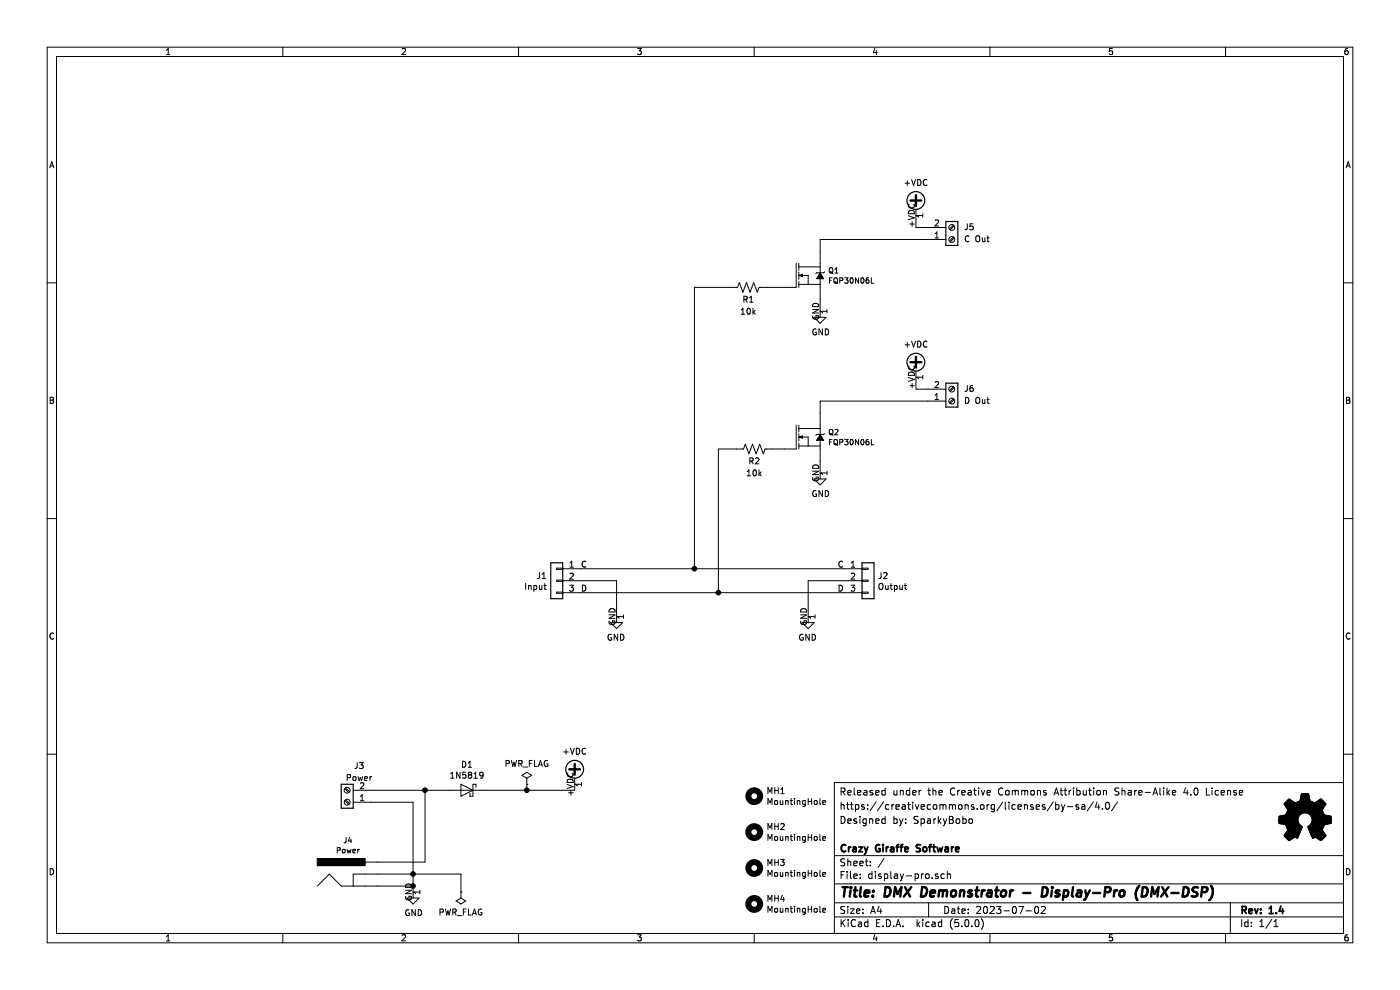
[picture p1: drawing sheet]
EESchema Schematic File Version 4
LIBS:display-pro-cache
EELAYER 26 0
EELAYER END
$Descr A4 11693 8268
encoding utf-8
Sheet 1 1
Title "DMX Demonstrator - Display-Pro (DMX-DSP)"
Date "2023-07-02"
Rev "1.4"
Comp "Crazy Giraffe Software"
Comment1 ""
Comment2 "Designed by: SparkyBobo"
Comment3 "https://creativecommons.org/licenses/by-sa/4.0/"
Comment4 "Released under the Creative Commons Attribution Share-Alike 4.0 License"
$EndDescr
$Comp
L Connector:Screw_Terminal_01x02 J5
U 1 1
P 7950 2000
F 0 "J5" H 8050 1900 50  0000 L CNN
F 1 "C Out" H 8050 2000 50  0000 L CNN
F 2 "Connector_Phoenix_MSTB:PhoenixContact_MSTBA_2,5_2-G-5,08_1x02_P5.08mm_Horizontal" H 7950 2000 50  0001 C CNN
F 3 "~" H 7950 2000 50  0001 C CNN
	1    7950 2000
	1    0    0    1   
$EndComp
$Comp
L Connector_Generic:Conn_01x03 J1
U 1 1
P 4650 4850
F 0 "J1" H 4730 4892 50  0000 L CNN
F 1 "Input" H 4730 4801 50  0000 L CNN
F 2 "Connector_PinHeader_2.54mm:PinHeader_1x03_P2.54mm_Horizontal" H 4650 4850 50  0001 C CNN
F 3 "~" H 4650 4850 50  0001 C CNN
	1    4650 4850
	-1   0    0    -1  
$EndComp
$Comp
L power:GND #PWR0101
U 1 1
P 5150 5150
F 0 "#PWR0101" H 5150 4900 50  0001 C CNN
F 1 "GND" H 5155 4977 50  0000 C CNN
F 2 "" H 5150 5150 50  0001 C CNN
F 3 "" H 5150 5150 50  0001 C CNN
	1    5150 5150
	-1   0    0    -1  
$EndComp
Text Label 4850 4950 0    50   ~ 0
D
Text Label 4850 4750 0    50   ~ 0
C
$Comp
L Connector:Screw_Terminal_01x02 J3
U 1 1
P 2900 6700
F 0 "J3" H 2800 6400 50  0000 C CNN
F 1 "Power" H 2800 6500 50  0000 C CNN
F 2 "Connector_Phoenix_MSTB:PhoenixContact_MSTBA_2,5_2-G-5,08_1x02_P5.08mm_Horizontal" H 2900 6700 50  0001 C CNN
F 3 "~" H 2900 6700 50  0001 C CNN
	1    2900 6700
	-1   0    0    1   
$EndComp
$Comp
L Diode:1N5819 D1
U 1 1
P 3900 6600
F 0 "D1" H 3900 6816 50  0000 C CNN
F 1 "1N5819" H 3900 6725 50  0000 C CNN
F 2 "Diode_THT:D_DO-41_SOD81_P10.16mm_Horizontal" H 3900 6425 50  0001 C CNN
F 3 "http://www.vishay.com/docs/88525/1n5817.pdf" H 3900 6600 50  0001 C CNN
	1    3900 6600
	-1   0    0    -1  
$EndComp
Wire Wire Line
	3100 6700 3450 6700
$Comp
L power:GND #PWR0103
U 1 1
P 3450 7450
F 0 "#PWR0103" H 3450 7200 50  0001 C CNN
F 1 "GND" H 3455 7277 50  0000 C CNN
F 2 "" H 3450 7450 50  0001 C CNN
F 3 "" H 3450 7450 50  0001 C CNN
	1    3450 7450
	1    0    0    -1  
$EndComp
$Comp
L power:PWR_FLAG #FLG0102
U 1 1
P 4400 6550
F 0 "#FLG0102" H 4400 6625 50  0001 C CNN
F 1 "PWR_FLAG" H 4400 6723 50  0000 C CNN
F 2 "" H 4400 6550 50  0001 C CNN
F 3 "~" H 4400 6550 50  0001 C CNN
	1    4400 6550
	1    0    0    -1  
$EndComp
Wire Wire Line
	4400 6550 4400 6600
Connection ~ 4400 6600
$Comp
L Device:R_US R1
U 1 1
P 6250 2400
F 0 "R1" V 6350 2400 50  0000 C CNN
F 1 "10k" V 6450 2400 50  0000 C CNN
F 2 "Resistor_THT:R_Axial_DIN0207_L6.3mm_D2.5mm_P10.16mm_Horizontal" V 6290 2390 50  0001 C CNN
F 3 "~" H 6250 2400 50  0001 C CNN
	1    6250 2400
	0    1    1    0   
$EndComp
$Comp
L power:GND #PWR0104
U 1 1
P 6850 2600
F 0 "#PWR0104" H 6850 2350 50  0001 C CNN
F 1 "GND" H 6855 2427 50  0000 C CNN
F 2 "" H 6850 2600 50  0001 C CNN
F 3 "" H 6850 2600 50  0001 C CNN
	1    6850 2600
	1    0    0    -1  
$EndComp
Wire Wire Line
	6850 2100 6850 2000
$Comp
L Device:R_US R2
U 1 1
P 6300 3750
F 0 "R2" V 6400 3750 50  0000 C CNN
F 1 "10k" V 6500 3750 50  0000 C CNN
F 2 "Resistor_THT:R_Axial_DIN0207_L6.3mm_D2.5mm_P10.16mm_Horizontal" V 6340 3740 50  0001 C CNN
F 3 "~" H 6300 3750 50  0001 C CNN
	1    6300 3750
	0    1    1    0   
$EndComp
$Comp
L power:GND #PWR0105
U 1 1
P 6850 3950
F 0 "#PWR0105" H 6850 3700 50  0001 C CNN
F 1 "GND" H 6855 3777 50  0000 C CNN
F 2 "" H 6850 3950 50  0001 C CNN
F 3 "" H 6850 3950 50  0001 C CNN
	1    6850 3950
	1    0    0    -1  
$EndComp
Wire Wire Line
	6550 3750 6450 3750
Wire Wire Line
	6150 3750 6000 3750
Wire Wire Line
	6850 3450 6850 3350
Wire Wire Line
	4850 4850 5150 4850
Wire Wire Line
	3450 7300 3850 7300
Wire Wire Line
	4800 6600 4800 6550
Wire Wire Line
	4400 6600 4800 6600
Wire Wire Line
	5150 5150 5150 4850
$Comp
L Connector_Generic:Conn_01x03 J2
U 1 1
P 7250 4850
F 0 "J2" H 7330 4892 50  0000 L CNN
F 1 "Output" H 7330 4801 50  0000 L CNN
F 2 "Connector_PinHeader_2.54mm:PinHeader_1x03_P2.54mm_Horizontal" H 7250 4850 50  0001 C CNN
F 3 "~" H 7250 4850 50  0001 C CNN
	1    7250 4850
	1    0    0    -1  
$EndComp
Text Label 7050 4950 2    50   ~ 0
D
Text Label 7050 4750 2    50   ~ 0
C
Wire Wire Line
	7050 4850 6750 4850
Wire Wire Line
	4850 4950 6000 4950
Wire Wire Line
	6750 4850 6750 5150
$Comp
L power:GND #PWR0107
U 1 1
P 6750 5150
F 0 "#PWR0107" H 6750 4900 50  0001 C CNN
F 1 "GND" H 6755 4977 50  0000 C CNN
F 2 "" H 6750 5150 50  0001 C CNN
F 3 "" H 6750 5150 50  0001 C CNN
	1    6750 5150
	-1   0    0    -1  
$EndComp
Wire Wire Line
	6000 3750 6000 4950
Connection ~ 6000 4950
Wire Wire Line
	6000 4950 7050 4950
$Comp
L Connector:Screw_Terminal_01x02 J6
U 1 1
P 7950 3350
F 0 "J6" H 8050 3250 50  0000 L CNN
F 1 "D Out" H 8050 3350 50  0000 L CNN
F 2 "Connector_Phoenix_MSTB:PhoenixContact_MSTBA_2,5_2-G-5,08_1x02_P5.08mm_Horizontal" H 7950 3350 50  0001 C CNN
F 3 "~" H 7950 3350 50  0001 C CNN
	1    7950 3350
	1    0    0    1   
$EndComp
Wire Wire Line
	7750 1900 7650 1900
Wire Wire Line
	7650 1900 7650 1800
Wire Wire Line
	7750 3250 7650 3250
Wire Wire Line
	7650 3250 7650 3150
Wire Wire Line
	3850 7450 3850 7300
Wire Wire Line
	4850 4750 5800 4750
Wire Wire Line
	5800 2400 5800 4750
Connection ~ 5800 4750
Wire Wire Line
	5800 4750 7050 4750
Wire Wire Line
	4050 6600 4400 6600
$Comp
L Mechanical:MountingHole MH1
U 1 1
P 6300 6650
F 0 "MH1" H 6400 6696 50  0000 L CNN
F 1 "MountingHole" H 6400 6605 50  0000 L CNN
F 2 "MountingHole:MountingHole_3.2mm_M3" H 6300 6650 50  0001 C CNN
F 3 "~" H 6300 6650 50  0001 C CNN
	1    6300 6650
	1    0    0    -1  
$EndComp
$Comp
L Mechanical:MountingHole MH2
U 1 1
P 6300 6950
F 0 "MH2" H 6400 6996 50  0000 L CNN
F 1 "MountingHole" H 6400 6905 50  0000 L CNN
F 2 "MountingHole:MountingHole_3.2mm_M3" H 6300 6950 50  0001 C CNN
F 3 "~" H 6300 6950 50  0001 C CNN
	1    6300 6950
	1    0    0    -1  
$EndComp
$Comp
L Mechanical:MountingHole MH3
U 1 1
P 6300 7250
F 0 "MH3" H 6400 7296 50  0000 L CNN
F 1 "MountingHole" H 6400 7205 50  0000 L CNN
F 2 "MountingHole:MountingHole_3.2mm_M3" H 6300 7250 50  0001 C CNN
F 3 "~" H 6300 7250 50  0001 C CNN
	1    6300 7250
	1    0    0    -1  
$EndComp
$Comp
L Mechanical:MountingHole MH4
U 1 1
P 6300 7550
F 0 "MH4" H 6400 7596 50  0000 L CNN
F 1 "MountingHole" H 6400 7505 50  0000 L CNN
F 2 "MountingHole:MountingHole_3.2mm_M3" H 6300 7550 50  0001 C CNN
F 3 "~" H 6300 7550 50  0001 C CNN
	1    6300 7550
	1    0    0    -1  
$EndComp
$Comp
L Graphic:Logo_Open_Hardware_Small #LOGO1
U 1 1
P 10900 6850
F 0 "#LOGO1" H 10900 7125 50  0001 C CNN
F 1 "Logo_Open_Hardware_Small" H 10900 6625 50  0001 C CNN
F 2 "Aesthetics:OSHW-LOGO-S" H 10900 7144 50  0001 C CNN
F 3 "~" H 10900 6850 50  0001 C CNN
	1    10900 6850
	1    0    0    -1  
$EndComp
$Comp
L Graphic:Logo_Open_Hardware_Small #LOGO2
U 1 1
P 10900 6850
F 0 "#LOGO2" H 10900 7125 50  0001 C CNN
F 1 "Logo_Open_Hardware_Small" H 10900 6625 50  0001 C CNN
F 2 "Aesthetics:OSHW-LOGO-S" H 10900 7144 50  0001 C CNN
F 3 "~" H 10900 6850 50  0001 C CNN
	1    10900 6850
	1    0    0    -1  
$EndComp
$Comp
L CrazyGiraffe_DMXDemonstrator:MOSFET-NCH-FQP30N06L Q2
U 1 1
P 6750 3650
F 0 "Q2" H 6915 3692 45  0000 L CNN
F 1 "FQP30N06L" H 6915 3608 45  0000 L CNN
F 2 "Package_TO_SOT_THT:TO-220-3_Horizontal_TabDown" H 6750 3900 20  0001 C CNN
F 3 "" H 6750 3650 50  0001 C CNN
F 4 "TRANS-10060" H 6915 3566 60  0001 L CNN "Field4"
	1    6750 3650
	1    0    0    -1  
$EndComp
$Comp
L CrazyGiraffe_DMXDemonstrator:MOSFET-NCH-FQP30N06L Q1
U 1 1
P 6750 2300
F 0 "Q1" H 6915 2342 45  0000 L CNN
F 1 "FQP30N06L" H 6915 2258 45  0000 L CNN
F 2 "Package_TO_SOT_THT:TO-220-3_Horizontal_TabDown" H 6750 2550 20  0001 C CNN
F 3 "" H 6750 2300 50  0001 C CNN
F 4 "TRANS-10060" H 6915 2216 60  0001 L CNN "Field4"
	1    6750 2300
	1    0    0    -1  
$EndComp
$Comp
L power:+VDC #PWR0106
U 1 1
P 4800 6550
F 0 "#PWR0106" H 4800 6450 50  0001 C CNN
F 1 "+VDC" H 4800 6825 50  0000 C CNN
F 2 "" H 4800 6550 50  0001 C CNN
F 3 "" H 4800 6550 50  0001 C CNN
	1    4800 6550
	1    0    0    -1  
$EndComp
$Comp
L power:+VDC #PWR0108
U 1 1
P 7650 3150
F 0 "#PWR0108" H 7650 3050 50  0001 C CNN
F 1 "+VDC" H 7650 3425 50  0000 C CNN
F 2 "" H 7650 3150 50  0001 C CNN
F 3 "" H 7650 3150 50  0001 C CNN
	1    7650 3150
	1    0    0    -1  
$EndComp
$Comp
L power:+VDC #PWR0109
U 1 1
P 7650 1800
F 0 "#PWR0109" H 7650 1700 50  0001 C CNN
F 1 "+VDC" H 7650 2075 50  0000 C CNN
F 2 "" H 7650 1800 50  0001 C CNN
F 3 "" H 7650 1800 50  0001 C CNN
	1    7650 1800
	1    0    0    -1  
$EndComp
Wire Wire Line
	3100 6600 3550 6600
Wire Wire Line
	3450 6700 3450 7300
Wire Wire Line
	3150 7300 3450 7300
Connection ~ 3450 7300
Wire Wire Line
	3450 7300 3450 7400
Wire Wire Line
	3150 7200 3550 7200
Wire Wire Line
	3550 7200 3550 6600
Connection ~ 3550 6600
Wire Wire Line
	3550 6600 3750 6600
Wire Wire Line
	6850 2500 6850 2600
Wire Wire Line
	5800 2400 6100 2400
Wire Wire Line
	6400 2400 6550 2400
Wire Wire Line
	6850 3850 6850 3950
Wire Wire Line
	6850 3350 7750 3350
Wire Wire Line
	6850 2000 7750 2000
$Comp
L CrazyGiraffe_DMXDemonstrator:POWER_JACKPTH_BREAD J4
U 1 1
P 2950 7300
F 0 "J4" H 2906 7584 45  0000 C CNN
F 1 "Power" H 2906 7500 45  0000 C CNN
F 2 "Connectors:POWER_JACK_PTH_BREAD" H 2950 7550 20  0001 C CNN
F 3 "" H 2950 7300 50  0001 C CNN
F 4 "PRT-10811" H 2906 7511 60  0001 C CNN "Field4"
	1    2950 7300
	1    0    0    -1  
$EndComp
Wire Wire Line
	3150 7400 3450 7400
Connection ~ 3450 7400
Wire Wire Line
	3450 7400 3450 7450
$Comp
L power:PWR_FLAG #FLG0101
U 1 1
P 3850 7450
F 0 "#FLG0101" H 3850 7525 50  0001 C CNN
F 1 "PWR_FLAG" H 3850 7623 50  0000 C CNN
F 2 "" H 3850 7450 50  0001 C CNN
F 3 "~" H 3850 7450 50  0001 C CNN
	1    3850 7450
	-1   0    0    1   
$EndComp
$EndSCHEMATC
